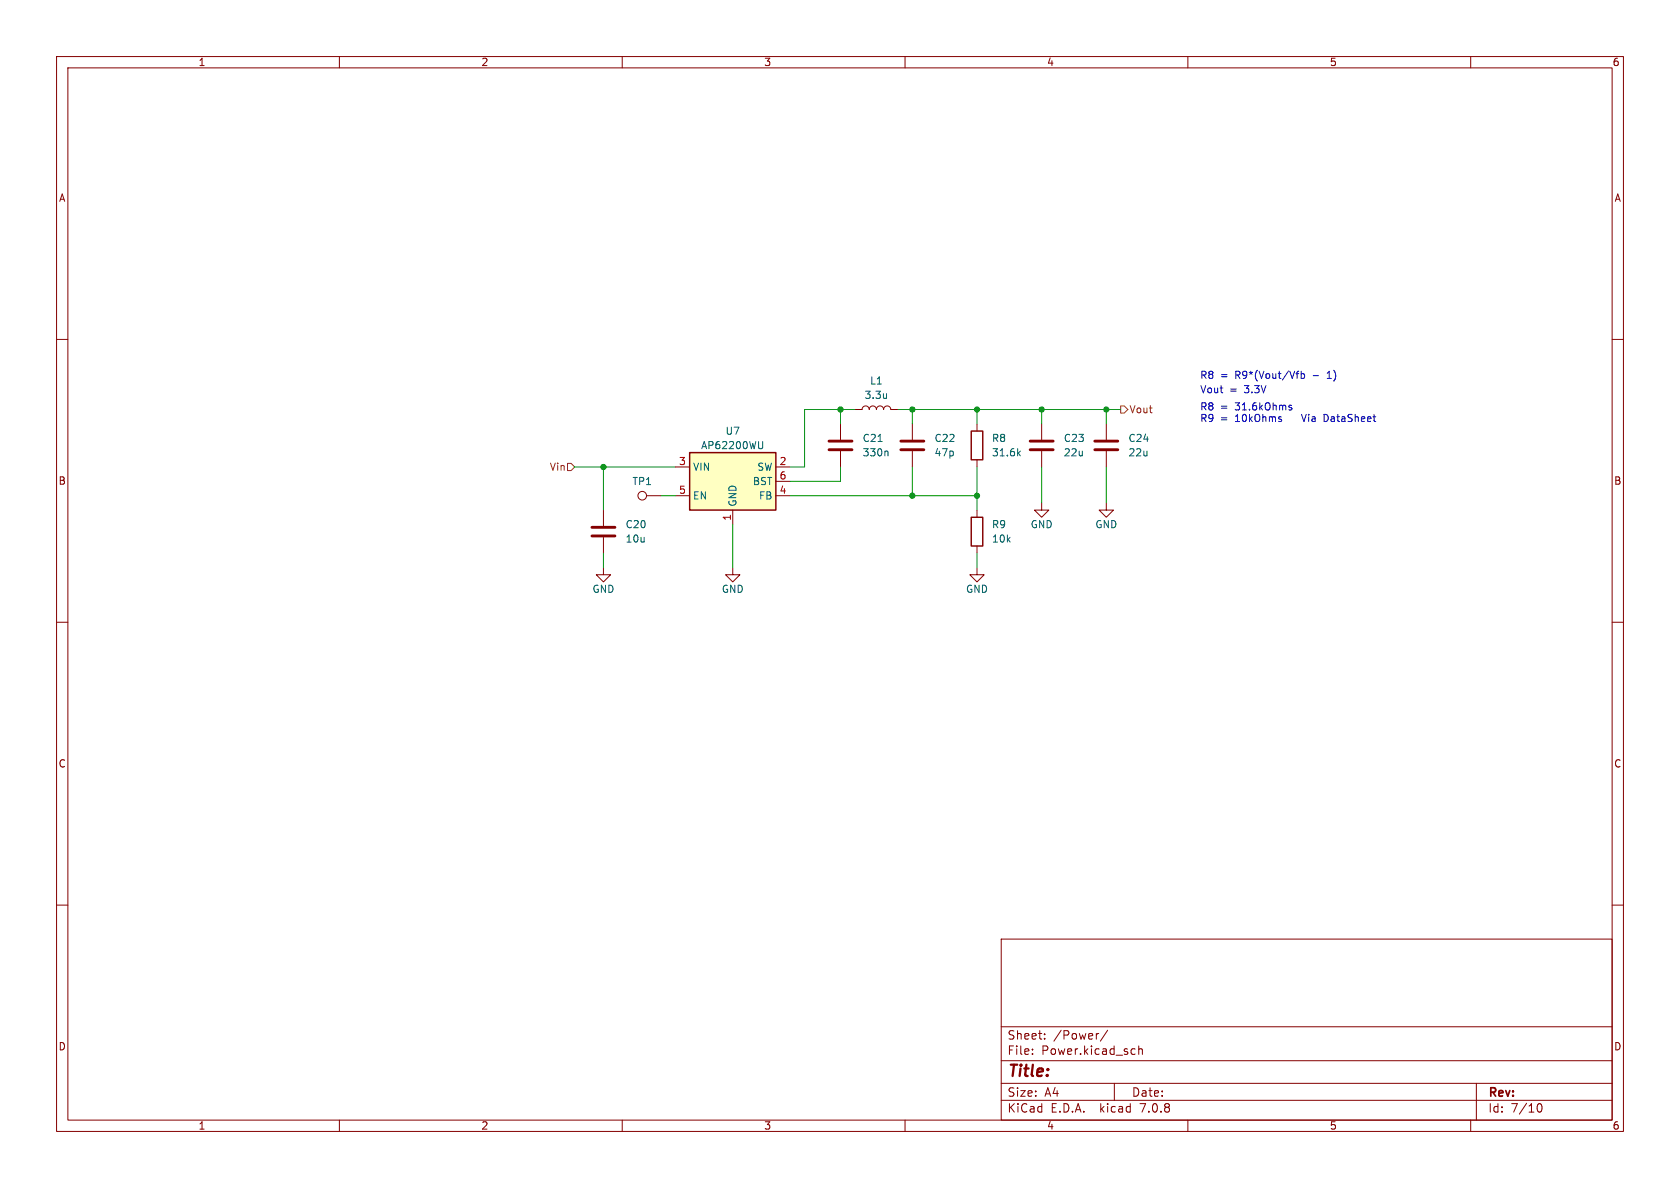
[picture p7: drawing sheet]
(kicad_sch (version 20230121) (generator eeschema)

 (paper "A4")

 (lib_symbols
  (symbol "Connector:TestPoint" (pin_numbers hide) (pin_names (offset 0.762) hide) (in_bom yes) (on_board yes)
   (property "Reference" "TP" (at 0 6.858 0) (effects (font (size 1.27 1.27))))
   (property "Value" "TestPoint" (at 0 5.08 0) (effects (font (size 1.27 1.27))))
   (property "Footprint" "" (at 5.08 0 0) (effects (font (size 1.27 1.27)) hide))
   (property "Datasheet" "~" (at 5.08 0 0) (effects (font (size 1.27 1.27)) hide))
   (symbol "TestPoint_0_1"
    (circle (center 0 3.302) (radius 0.762) (stroke (width 0) (type default)) (fill (type none))))
   (symbol "TestPoint_1_1"
    (pin passive line (at 0 0 90) (length 2.54) (name "1" (effects (font (size 1.27 1.27)))) (number "1" (effects (font (size 1.27 1.27)))))))
  (symbol "Device:C" (pin_numbers hide) (pin_names (offset 0.254)) (in_bom yes) (on_board yes)
   (property "Reference" "C" (at 0.635 2.54 0) (effects (font (size 1.27 1.27)) (justify left)))
   (property "Value" "C" (at 0.635 -2.54 0) (effects (font (size 1.27 1.27)) (justify left)))
   (property "Footprint" "" (at 0.9652 -3.81 0) (effects (font (size 1.27 1.27)) hide))
   (property "Datasheet" "~" (at 0 0 0) (effects (font (size 1.27 1.27)) hide))
   (symbol "C_0_1"
    (polyline (pts (xy -2.032 -0.762) (xy 2.032 -0.762)) (stroke (width 0.508) (type default)) (fill (type none)))
    (polyline (pts (xy -2.032 0.762) (xy 2.032 0.762)) (stroke (width 0.508) (type default)) (fill (type none))))
   (symbol "C_1_1"
    (pin passive line (at 0 3.81 270) (length 2.794) (name "~" (effects (font (size 1.27 1.27)))) (number "1" (effects (font (size 1.27 1.27)))))
    (pin passive line (at 0 -3.81 90) (length 2.794) (name "~" (effects (font (size 1.27 1.27)))) (number "2" (effects (font (size 1.27 1.27)))))))
  (symbol "Device:L" (pin_numbers hide) (pin_names (offset 1.016) hide) (in_bom yes) (on_board yes)
   (property "Reference" "L" (at -1.27 0 90) (effects (font (size 1.27 1.27))))
   (property "Value" "L" (at 1.905 0 90) (effects (font (size 1.27 1.27))))
   (property "Footprint" "" (at 0 0 0) (effects (font (size 1.27 1.27)) hide))
   (property "Datasheet" "~" (at 0 0 0) (effects (font (size 1.27 1.27)) hide))
   (symbol "L_0_1"
    (arc (start 0 -2.54) (mid 0.6323 -1.905) (end 0 -1.27) (stroke (width 0) (type default)) (fill (type none)))
    (arc (start 0 -1.27) (mid 0.6323 -0.635) (end 0 0) (stroke (width 0) (type default)) (fill (type none)))
    (arc (start 0 0) (mid 0.6323 0.635) (end 0 1.27) (stroke (width 0) (type default)) (fill (type none)))
    (arc (start 0 1.27) (mid 0.6323 1.905) (end 0 2.54) (stroke (width 0) (type default)) (fill (type none))))
   (symbol "L_1_1"
    (pin passive line (at 0 3.81 270) (length 1.27) (name "1" (effects (font (size 1.27 1.27)))) (number "1" (effects (font (size 1.27 1.27)))))
    (pin passive line (at 0 -3.81 90) (length 1.27) (name "2" (effects (font (size 1.27 1.27)))) (number "2" (effects (font (size 1.27 1.27)))))))
  (symbol "Device:R" (pin_numbers hide) (pin_names (offset 0)) (in_bom yes) (on_board yes)
   (property "Reference" "R" (at 2.032 0 90) (effects (font (size 1.27 1.27))))
   (property "Value" "R" (at 0 0 90) (effects (font (size 1.27 1.27))))
   (property "Footprint" "" (at -1.778 0 90) (effects (font (size 1.27 1.27)) hide))
   (property "Datasheet" "~" (at 0 0 0) (effects (font (size 1.27 1.27)) hide))
   (symbol "R_0_1"
    (rectangle (start -1.016 -2.54) (end 1.016 2.54) (stroke (width 0.254) (type default)) (fill (type none))))
   (symbol "R_1_1"
    (pin passive line (at 0 3.81 270) (length 1.27) (name "~" (effects (font (size 1.27 1.27)))) (number "1" (effects (font (size 1.27 1.27)))))
    (pin passive line (at 0 -3.81 90) (length 1.27) (name "~" (effects (font (size 1.27 1.27)))) (number "2" (effects (font (size 1.27 1.27)))))))
  (symbol "Project:AP62200WU-7" (in_bom yes) (on_board yes)
   (property "Reference" "U" (at 0 6.35 0) (effects (font (size 1.27 1.27))))
   (property "Value" "" (at 0 0 0) (effects (font (size 1.27 1.27))))
   (property "Footprint" "Package_SO:TSOP-6_1.65x3.05mm_P0.95mm" (at 0 -19.05 0) (effects (font (size 1.27 1.27)) hide))
   (property "Datasheet" "" (at 0 0 0) (effects (font (size 1.27 1.27)) hide))
   (symbol "AP62200WU-7_0_1"
    (rectangle (start -7.62 5.08) (end 7.62 -5.08) (stroke (width 0.254) (type default)) (fill (type background))))
   (symbol "AP62200WU-7_1_1"
    (pin power_in line (at 0 -7.62 90) (length 2.54) (name "GND" (effects (font (size 1.27 1.27)))) (number "1" (effects (font (size 1.27 1.27)))))
    (pin output line (at 10.16 2.54 180) (length 2.54) (name "SW" (effects (font (size 1.27 1.27)))) (number "2" (effects (font (size 1.27 1.27)))))
    (pin power_in line (at -10.16 2.54 0) (length 2.54) (name "VIN" (effects (font (size 1.27 1.27)))) (number "3" (effects (font (size 1.27 1.27)))))
    (pin input line (at 10.16 -2.54 180) (length 2.54) (name "FB" (effects (font (size 1.27 1.27)))) (number "4" (effects (font (size 1.27 1.27)))))
    (pin input line (at -10.16 -2.54 0) (length 2.54) (name "EN" (effects (font (size 1.27 1.27)))) (number "5" (effects (font (size 1.27 1.27)))))
    (pin passive line (at 10.16 0 180) (length 2.54) (name "BST" (effects (font (size 1.27 1.27)))) (number "6" (effects (font (size 1.27 1.27)))))))
  (symbol "power:GND" (power) (pin_names (offset 0)) (in_bom yes) (on_board yes)
   (property "Reference" "#PWR" (at 0 -6.35 0) (effects (font (size 1.27 1.27)) hide))
   (property "Value" "GND" (at 0 -3.81 0) (effects (font (size 1.27 1.27))))
   (property "Footprint" "" (at 0 0 0) (effects (font (size 1.27 1.27)) hide))
   (property "Datasheet" "" (at 0 0 0) (effects (font (size 1.27 1.27)) hide))
   (symbol "GND_0_1"
    (polyline (pts (xy 0 0) (xy 0 -1.27) (xy 1.27 -1.27) (xy 0 -2.54) (xy -1.27 -1.27) (xy 0 -1.27)) (stroke (width 0) (type default)) (fill (type none))))
   (symbol "GND_1_1"
    (pin power_in line (at 0 0 270) (length 0) hide (name "GND" (effects (font (size 1.27 1.27)))) (number "1" (effects (font (size 1.27 1.27))))))))

 (junction (at 172.72 72.39) (diameter 0) (color 0 0 0 0))
 (junction (at 161.29 72.39) (diameter 0) (color 0 0 0 0))
 (junction (at 161.29 87.63) (diameter 0) (color 0 0 0 0))
 (junction (at 172.72 87.63) (diameter 0) (color 0 0 0 0))
 (junction (at 195.58 72.39) (diameter 0) (color 0 0 0 0))
 (junction (at 106.68 82.55) (diameter 0) (color 0 0 0 0))
 (junction (at 184.15 72.39) (diameter 0) (color 0 0 0 0))
 (junction (at 148.59 72.39) (diameter 0) (color 0 0 0 0))

 (wire (pts (xy 184.15 72.39) (xy 195.58 72.39)) (stroke (width 0) (type default)))
 (wire (pts (xy 172.72 72.39) (xy 184.15 72.39)) (stroke (width 0) (type default)))
 (wire (pts (xy 195.58 72.39) (xy 198.12 72.39)) (stroke (width 0) (type default)))
 (wire (pts (xy 139.7 87.63) (xy 161.29 87.63)) (stroke (width 0) (type default)))
 (wire (pts (xy 195.58 72.39) (xy 195.58 74.93)) (stroke (width 0) (type default)))
 (wire (pts (xy 161.29 87.63) (xy 172.72 87.63)) (stroke (width 0) (type default)))
 (wire (pts (xy 142.24 72.39) (xy 148.59 72.39)) (stroke (width 0) (type default)))
 (wire (pts (xy 158.75 72.39) (xy 161.29 72.39)) (stroke (width 0) (type default)))
 (wire (pts (xy 172.72 87.63) (xy 172.72 90.17)) (stroke (width 0) (type default)))
 (wire (pts (xy 139.7 82.55) (xy 142.24 82.55)) (stroke (width 0) (type default)))
 (wire (pts (xy 129.54 92.71) (xy 129.54 100.33)) (stroke (width 0) (type default)))
 (wire (pts (xy 161.29 82.55) (xy 161.29 87.63)) (stroke (width 0) (type default)))
 (wire (pts (xy 142.24 72.39) (xy 142.24 82.55)) (stroke (width 0) (type default)))
 (wire (pts (xy 161.29 72.39) (xy 172.72 72.39)) (stroke (width 0) (type default)))
 (wire (pts (xy 148.59 85.09) (xy 148.59 82.55)) (stroke (width 0) (type default)))
 (wire (pts (xy 116.84 87.63) (xy 119.38 87.63)) (stroke (width 0) (type default)))
 (wire (pts (xy 172.72 87.63) (xy 172.72 82.55)) (stroke (width 0) (type default)))
 (wire (pts (xy 184.15 82.55) (xy 184.15 88.9)) (stroke (width 0) (type default)))
 (wire (pts (xy 148.59 72.39) (xy 148.59 74.93)) (stroke (width 0) (type default)))
 (wire (pts (xy 101.6 82.55) (xy 106.68 82.55)) (stroke (width 0) (type default)))
 (wire (pts (xy 106.68 97.79) (xy 106.68 100.33)) (stroke (width 0) (type default)))
 (wire (pts (xy 106.68 82.55) (xy 119.38 82.55)) (stroke (width 0) (type default)))
 (wire (pts (xy 106.68 90.17) (xy 106.68 82.55)) (stroke (width 0) (type default)))
 (wire (pts (xy 161.29 72.39) (xy 161.29 74.93)) (stroke (width 0) (type default)))
 (wire (pts (xy 139.7 85.09) (xy 148.59 85.09)) (stroke (width 0) (type default)))
 (wire (pts (xy 172.72 97.79) (xy 172.72 100.33)) (stroke (width 0) (type default)))
 (wire (pts (xy 184.15 72.39) (xy 184.15 74.93)) (stroke (width 0) (type default)))
 (wire (pts (xy 148.59 72.39) (xy 151.13 72.39)) (stroke (width 0) (type default)))
 (wire (pts (xy 195.58 82.55) (xy 195.58 88.9)) (stroke (width 0) (type default)))
 (wire (pts (xy 172.72 72.39) (xy 172.72 74.93)) (stroke (width 0) (type default)))

 (text "R8 = 31.6kOhms\nR9 = 10kOhms" (at 212.09 74.93 0) (effects (font (size 1.27 1.27)) (justify left bottom)))
 (text "Vout = 3.3V\n" (at 212.09 69.85 0) (effects (font (size 1.27 1.27)) (justify left bottom)))
 (text "R8 = R9*(Vout/Vfb - 1)" (at 212.09 67.31 0) (effects (font (size 1.27 1.27)) (justify left bottom)))
 (text "Via DataSheet\n" (at 229.87 74.93 0) (effects (font (size 1.27 1.27)) (justify left bottom)))

 (hierarchical_label "Vout" (shape output) (at 198.12 72.39 0) (fields_autoplaced) (effects (font (size 1.27 1.27)) (justify left)))
 (hierarchical_label "Vin" (shape input) (at 101.6 82.55 180) (fields_autoplaced) (effects (font (size 1.27 1.27)) (justify right)))

 (symbol (lib_id "Device:R") (at 172.72 78.74 0) (unit 1) (in_bom yes) (on_board yes) (dnp no) (fields_autoplaced)
  (property "Reference" "R8" (at 175.26 77.47 0) (effects (font (size 1.27 1.27)) (justify left)))
  (property "Value" "31.6k" (at 175.26 80.01 0) (effects (font (size 1.27 1.27)) (justify left)))
  (property "Footprint" "" (at 170.942 78.74 90) (effects (font (size 1.27 1.27)) hide))
  (property "Datasheet" "~" (at 172.72 78.74 0) (effects (font (size 1.27 1.27)) hide)) (pin "1") (pin "2")
  (instances (project "Flight_Board" (path "" (reference "R8") (unit 1)))))

 (symbol (lib_id "power:GND") (at 195.58 88.9 0) (unit 1) (in_bom yes) (on_board yes) (dnp no)
  (property "Reference" "#PWR?" (at 195.58 95.25 0) (effects (font (size 1.27 1.27)) hide))
  (property "Value" "GND" (at 195.58 92.71 0) (effects (font (size 1.27 1.27))))
  (property "Footprint" "" (at 195.58 88.9 0) (effects (font (size 1.27 1.27)) hide))
  (property "Datasheet" "" (at 195.58 88.9 0) (effects (font (size 1.27 1.27)) hide)) (pin "1")
  (instances (project "Flight_Board" (path "" (reference "#PWR?") (unit 1)) (path "" (reference "#PWR044") (unit 1)))))

 (symbol (lib_id "Device:C") (at 106.68 93.98 0) (unit 1) (in_bom yes) (on_board yes) (dnp no) (fields_autoplaced)
  (property "Reference" "C20" (at 110.49 92.71 0) (effects (font (size 1.27 1.27)) (justify left)))
  (property "Value" "10u" (at 110.49 95.25 0) (effects (font (size 1.27 1.27)) (justify left)))
  (property "Footprint" "" (at 107.6452 97.79 0) (effects (font (size 1.27 1.27)) hide))
  (property "Datasheet" "~" (at 106.68 93.98 0) (effects (font (size 1.27 1.27)) hide)) (pin "1") (pin "2")
  (instances (project "Flight_Board" (path "" (reference "C20") (unit 1)))))

 (symbol (lib_id "Device:C") (at 195.58 78.74 0) (unit 1) (in_bom yes) (on_board yes) (dnp no) (fields_autoplaced)
  (property "Reference" "C24" (at 199.39 77.47 0) (effects (font (size 1.27 1.27)) (justify left)))
  (property "Value" "22u" (at 199.39 80.01 0) (effects (font (size 1.27 1.27)) (justify left)))
  (property "Footprint" "" (at 196.5452 82.55 0) (effects (font (size 1.27 1.27)) hide))
  (property "Datasheet" "~" (at 195.58 78.74 0) (effects (font (size 1.27 1.27)) hide)) (pin "1") (pin "2")
  (instances (project "Flight_Board" (path "" (reference "C24") (unit 1)))))

 (symbol (lib_id "Project:AP62200WU-7") (at 129.54 85.09 0) (unit 1) (in_bom yes) (on_board yes) (dnp no)
  (property "Reference" "U7" (at 129.54 76.2 0) (effects (font (size 1.27 1.27))))
  (property "Value" "AP62200WU" (at 129.54 78.74 0) (effects (font (size 1.27 1.27))))
  (property "Footprint" "Package_SO:TSOP-6_1.65x3.05mm_P0.95mm" (at 129.54 104.14 0) (effects (font (size 1.27 1.27)) hide))
  (property "Datasheet" "" (at 129.54 85.09 0) (effects (font (size 1.27 1.27)) hide)) (pin "1") (pin "2") (pin "3") (pin "4") (pin "5") (pin "6")
  (instances (project "Flight_Board" (path "" (reference "U7") (unit 1)))))

 (symbol (lib_id "Device:C") (at 161.29 78.74 0) (unit 1) (in_bom yes) (on_board yes) (dnp no) (fields_autoplaced)
  (property "Reference" "C22" (at 165.1 77.47 0) (effects (font (size 1.27 1.27)) (justify left)))
  (property "Value" "47p" (at 165.1 80.01 0) (effects (font (size 1.27 1.27)) (justify left)))
  (property "Footprint" "" (at 162.2552 82.55 0) (effects (font (size 1.27 1.27)) hide))
  (property "Datasheet" "~" (at 161.29 78.74 0) (effects (font (size 1.27 1.27)) hide)) (pin "1") (pin "2")
  (instances (project "Flight_Board" (path "" (reference "C22") (unit 1)))))

 (symbol (lib_id "power:GND") (at 129.54 100.33 0) (unit 1) (in_bom yes) (on_board yes) (dnp no)
  (property "Reference" "#PWR?" (at 129.54 106.68 0) (effects (font (size 1.27 1.27)) hide))
  (property "Value" "GND" (at 129.54 104.14 0) (effects (font (size 1.27 1.27))))
  (property "Footprint" "" (at 129.54 100.33 0) (effects (font (size 1.27 1.27)) hide))
  (property "Datasheet" "" (at 129.54 100.33 0) (effects (font (size 1.27 1.27)) hide)) (pin "1")
  (instances (project "Flight_Board" (path "" (reference "#PWR?") (unit 1)) (path "" (reference "#PWR041") (unit 1)))))

 (symbol (lib_id "Device:L") (at 154.94 72.39 90) (unit 1) (in_bom yes) (on_board yes) (dnp no) (fields_autoplaced)
  (property "Reference" "L1" (at 154.94 67.31 90) (effects (font (size 1.27 1.27))))
  (property "Value" "3.3u" (at 154.94 69.85 90) (effects (font (size 1.27 1.27))))
  (property "Footprint" "" (at 154.94 72.39 0) (effects (font (size 1.27 1.27)) hide))
  (property "Datasheet" "~" (at 154.94 72.39 0) (effects (font (size 1.27 1.27)) hide)) (pin "1") (pin "2")
  (instances (project "Flight_Board" (path "" (reference "L1") (unit 1)))))

 (symbol (lib_id "power:GND") (at 172.72 100.33 0) (unit 1) (in_bom yes) (on_board yes) (dnp no)
  (property "Reference" "#PWR?" (at 172.72 106.68 0) (effects (font (size 1.27 1.27)) hide))
  (property "Value" "GND" (at 172.72 104.14 0) (effects (font (size 1.27 1.27))))
  (property "Footprint" "" (at 172.72 100.33 0) (effects (font (size 1.27 1.27)) hide))
  (property "Datasheet" "" (at 172.72 100.33 0) (effects (font (size 1.27 1.27)) hide)) (pin "1")
  (instances (project "Flight_Board" (path "" (reference "#PWR?") (unit 1)) (path "" (reference "#PWR042") (unit 1)))))

 (symbol (lib_id "Device:C") (at 148.59 78.74 0) (unit 1) (in_bom yes) (on_board yes) (dnp no) (fields_autoplaced)
  (property "Reference" "C21" (at 152.4 77.47 0) (effects (font (size 1.27 1.27)) (justify left)))
  (property "Value" "330n" (at 152.4 80.01 0) (effects (font (size 1.27 1.27)) (justify left)))
  (property "Footprint" "" (at 149.5552 82.55 0) (effects (font (size 1.27 1.27)) hide))
  (property "Datasheet" "~" (at 148.59 78.74 0) (effects (font (size 1.27 1.27)) hide)) (pin "1") (pin "2")
  (instances (project "Flight_Board" (path "" (reference "C21") (unit 1)))))

 (symbol (lib_id "Device:C") (at 184.15 78.74 0) (unit 1) (in_bom yes) (on_board yes) (dnp no) (fields_autoplaced)
  (property "Reference" "C23" (at 187.96 77.47 0) (effects (font (size 1.27 1.27)) (justify left)))
  (property "Value" "22u" (at 187.96 80.01 0) (effects (font (size 1.27 1.27)) (justify left)))
  (property "Footprint" "" (at 185.1152 82.55 0) (effects (font (size 1.27 1.27)) hide))
  (property "Datasheet" "~" (at 184.15 78.74 0) (effects (font (size 1.27 1.27)) hide)) (pin "1") (pin "2")
  (instances (project "Flight_Board" (path "" (reference "C23") (unit 1)))))

 (symbol (lib_id "Connector:TestPoint") (at 116.84 87.63 90) (unit 1) (in_bom yes) (on_board yes) (dnp no) (fields_autoplaced)
  (property "Reference" "TP2" (at 113.538 82.55 90) (effects (font (size 1.27 1.27)) hide))
  (property "Value" "TP1" (at 113.538 85.09 90) (effects (font (size 1.27 1.27))))
  (property "Footprint" "" (at 116.84 82.55 0) (effects (font (size 1.27 1.27)) hide))
  (property "Datasheet" "~" (at 116.84 82.55 0) (effects (font (size 1.27 1.27)) hide)) (pin "1")
  (instances (project "Flight_Board" (path "" (reference "TP2") (unit 1)))))

 (symbol (lib_id "power:GND") (at 184.15 88.9 0) (unit 1) (in_bom yes) (on_board yes) (dnp no)
  (property "Reference" "#PWR?" (at 184.15 95.25 0) (effects (font (size 1.27 1.27)) hide))
  (property "Value" "GND" (at 184.15 92.71 0) (effects (font (size 1.27 1.27))))
  (property "Footprint" "" (at 184.15 88.9 0) (effects (font (size 1.27 1.27)) hide))
  (property "Datasheet" "" (at 184.15 88.9 0) (effects (font (size 1.27 1.27)) hide)) (pin "1")
  (instances (project "Flight_Board" (path "" (reference "#PWR?") (unit 1)) (path "" (reference "#PWR043") (unit 1)))))

 (symbol (lib_id "power:GND") (at 106.68 100.33 0) (unit 1) (in_bom yes) (on_board yes) (dnp no)
  (property "Reference" "#PWR?" (at 106.68 106.68 0) (effects (font (size 1.27 1.27)) hide))
  (property "Value" "GND" (at 106.68 104.14 0) (effects (font (size 1.27 1.27))))
  (property "Footprint" "" (at 106.68 100.33 0) (effects (font (size 1.27 1.27)) hide))
  (property "Datasheet" "" (at 106.68 100.33 0) (effects (font (size 1.27 1.27)) hide)) (pin "1")
  (instances (project "Flight_Board" (path "" (reference "#PWR?") (unit 1)) (path "" (reference "#PWR040") (unit 1)))))

 (symbol (lib_id "Device:R") (at 172.72 93.98 0) (unit 1) (in_bom yes) (on_board yes) (dnp no) (fields_autoplaced)
  (property "Reference" "R9" (at 175.26 92.71 0) (effects (font (size 1.27 1.27)) (justify left)))
  (property "Value" "10k" (at 175.26 95.25 0) (effects (font (size 1.27 1.27)) (justify left)))
  (property "Footprint" "" (at 170.942 93.98 90) (effects (font (size 1.27 1.27)) hide))
  (property "Datasheet" "~" (at 172.72 93.98 0) (effects (font (size 1.27 1.27)) hide)) (pin "1") (pin "2")
  (instances (project "Flight_Board" (path "" (reference "R9") (unit 1))))))
